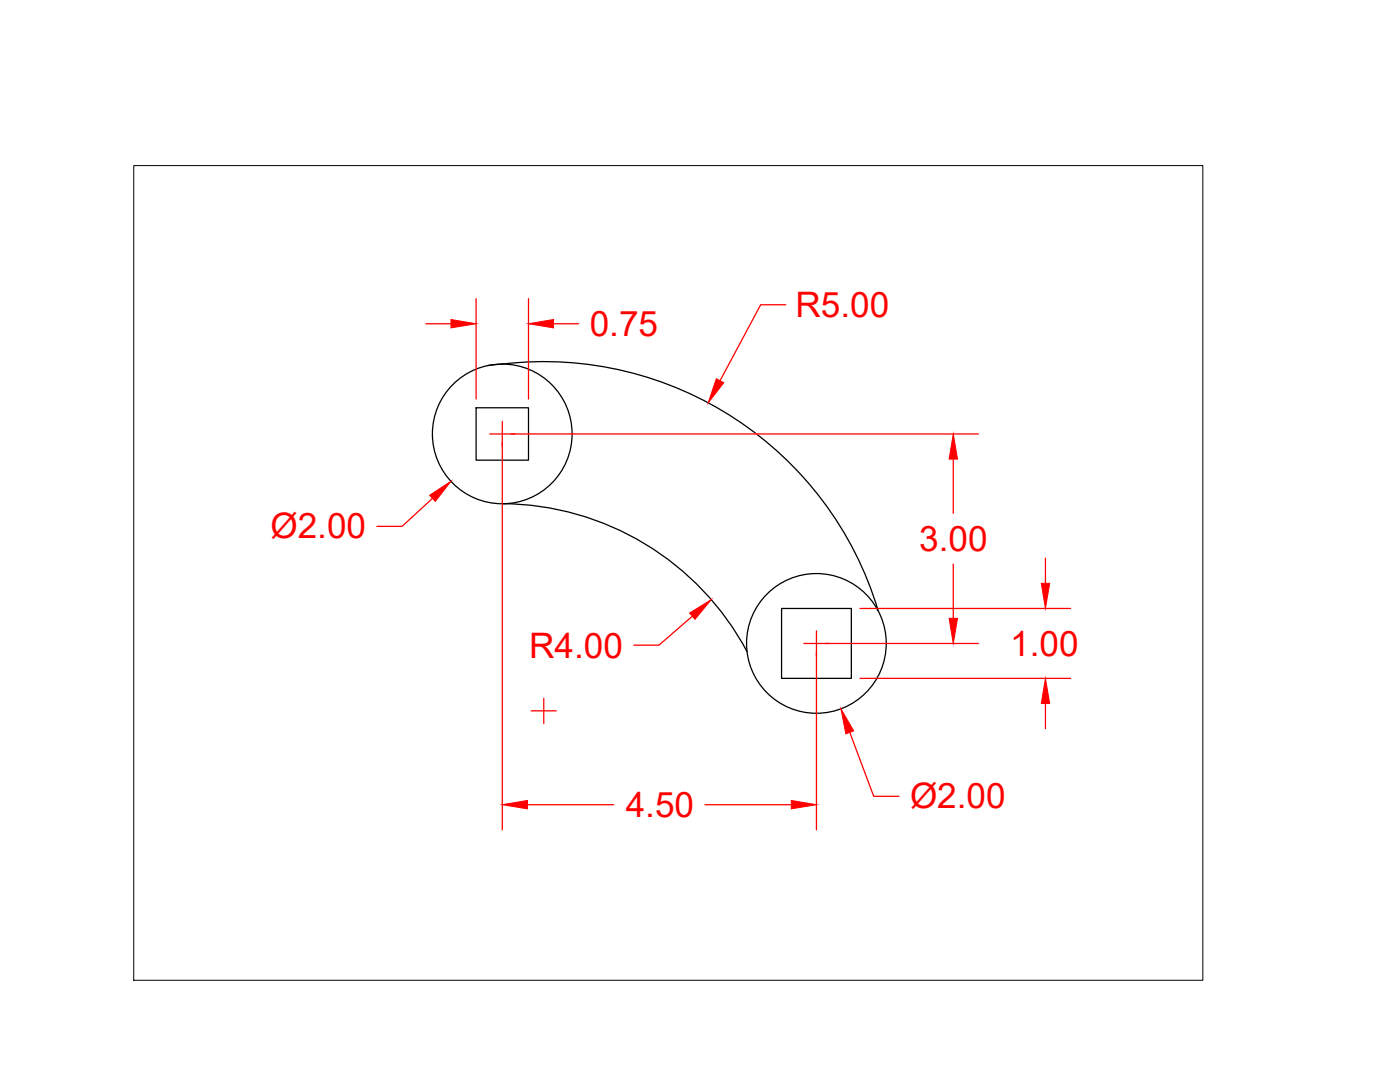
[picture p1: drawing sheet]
<svg xmlns="http://www.w3.org/2000/svg" width="279mm" height="216mm" viewBox="0 0 279 216" stroke-linecap="round" stroke-linejoin="round" font-family="sans-serif">
<!-- layer: 0 -->
<g fill="none" stroke="#000" stroke-width=".25">
<path d="M97.3 72.9a70.2 70.2 0 0 1 69.2 30.3 69.6 69.6 0 0 1 8.8 18.7M100.2 72.6v.1M95 81.4h10.5v10.4h-10.5zM100.2 100.5a55.7 55.7 0 0 1 48.9 29.5M156 121.4h13.9v14h-13.9z"/>
<circle cx="100.2" cy="86.6" r="13.9"/>
<circle cx="162.9" cy="128.4" r="13.9"/>
</g>
<g fill="none" stroke="#f00" stroke-width=".25">
<path d="M95 59.6v20M105.5 59.6v20M85 64.6h5M110.5 64.6h5M156.8 60.8h-5l-8.1 15.2M86.3 99.4l-6.1 5.6h-5M97.7 86.6h97.6M100.2 84.1v81.5M190.2 91.6v10.8M190.2 112.6v10.8M208.6 111.4v5M108.5 139.3v5.1"/>
<path d="M138.2 123l-6.7 5.7h-5M160.4 128.4h34.9M162.9 125.9v39.7M171.6 121.4h42.1M171.6 135.4h42.1M106 141.8h5M169.6 146.1l4.8 12.8h5M208.6 140.4v5M105.3 160.6h17.2M140.7 160.6h17.2"/>
</g>
<g fill="#f00" stroke="#f00" stroke-width=".2">
<path d="M143 75.6l1.4 .8-3.1 4z"/>
<path d="M137.6 122.3l4.3-2.6-3.2 3.9z"/>
<path d="M167.8 141.4l2.6 4.4-1.6 .6z"/>
<path d="M85.7 98.8l4.3-2.8-3.1 4.1z"/>
<path d="M100.2 160.6l5.1-.9v1.7z"/>
<path d="M157.9 159.7l5 .9-5 .8z"/>
<path d="M90 63.8l5 .8-5 .8z"/>
<path d="M105.5 64.6l5-.8v1.6z"/>
<path d="M207.8 116.4h1.7l-.9 5z"/>
<path d="M208.6 135.4l.9 5h-1.7z"/>
<path d="M190.2 86.6l.9 5h-1.7z"/>
<path d="M189.4 123.4h1.7l-.9 5z"/>
</g>
<path d="M26.7 33h213.4v162.6h-213.4z" fill="none" stroke="#000" stroke-width=".2"/>
<g font-size="7" fill="#f00">
<text x="158.8" y="63.3">R5.00</text>
<text x="117.7" y="67.1">0.75</text>
<text x="54" y="107.4">Ø2.00</text>
<text x="183.5" y="110">3.00</text>
<text x="105.6" y="131.2">R4.00</text>
<text x="201.6" y="130.9">1.00</text>
<text x="181.6" y="161.3">Ø2.00</text>
<text x="124.9" y="163">4.50</text>
</g>
</svg>
